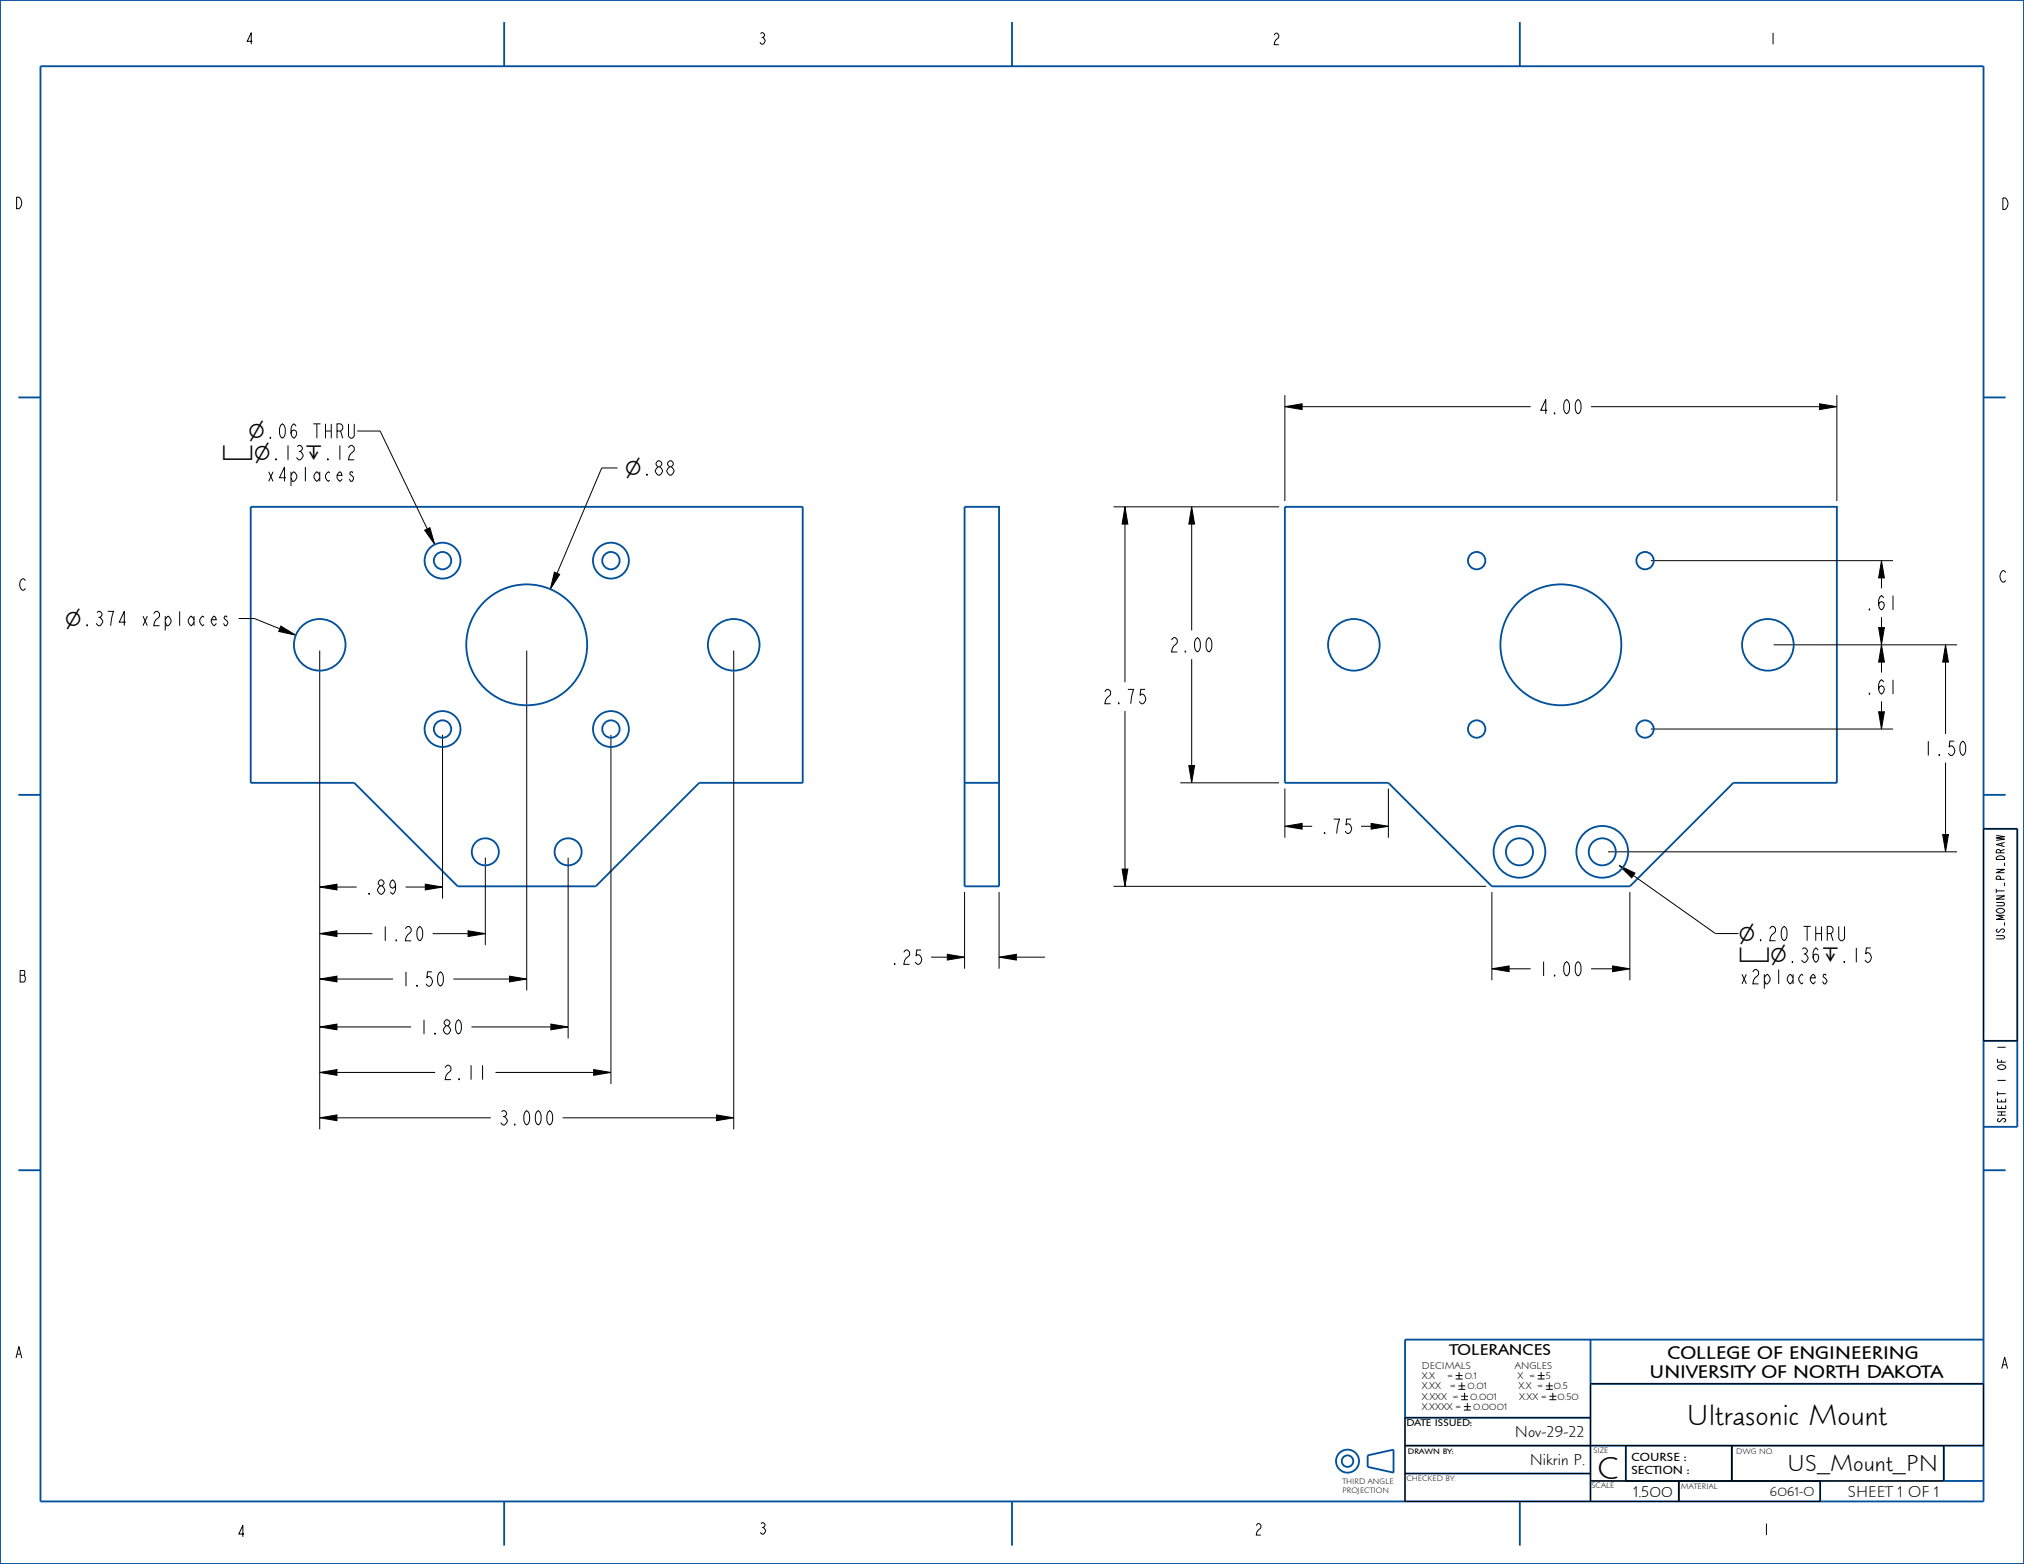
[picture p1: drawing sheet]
<svg xmlns="http://www.w3.org/2000/svg" width="559mm" height="432mm" viewBox="0 0 559 432" stroke-linecap="round" stroke-linejoin="round" font-family="sans-serif">
<g fill="none" stroke="#000" stroke-width=".28">
<path d="M98.6 119h6.3l13.1 27M354.7 112.3l4.8-.8v1.6zM354.7 109.1v29.2M359.5 112.3h63.1M439.3 112.3h63.1M502.4 111.5l4.7 .8-4.7 .8zM507.1 109.1v29.2M170.5 129.2h-4.4l-12.3 29.1M307.4 139.9h45.7M310.6 139.9l.8 4.8h-1.6zM329 139.9l.8 4.8h-1.6zM117.2 146.4l1.5-.7 1.3 4.6z"/>
<path d="M153.1 158l1.4 .6-2.6 4.1zM310.6 144.7v43.6M329 144.7v29.4M455.8 154.8h66.8M519.5 154.8l.7 4.7h-1.5zM519.5 159.5v2.9M65.9 170.8h4.3l7 2.8M77.5 172.9l4.2 2.5-4.8-1.1zM88.3 179.6v132.2M145.4 179.6v93.9M202.6 179.6v132.2M489.7 178h50.6"/>
<path d="M518.7 173.3h1.5l-.7 4.7zM519.5 178l.7 4.8h-1.5zM519.5 170.4v2.9M537.1 178l.8 4.8h-1.6zM310.6 196.3v43.6M329 182v29.4M518.7 196.5h1.5l-.7 4.8zM519.5 182.8v2.9M519.5 193.6v2.9M537.1 182.8v19.8M122.2 202.9v45.2M168.7 202.9v96.4"/>
<path d="M325.8 216.1h27.3M328.2 211.4h1.6l-.8 4.7zM354.7 217.7v13.6M383.3 217.7v13.6M455.8 201.3h66.8M537.1 210.6v19.8M134 236.8v24.1M156.9 236.8v49.9M309.8 239.9h1.6l-.8 4.8zM354.7 228.1l4.8-.8v1.6zM359.5 228.1h2.8M375.8 228.1h2.7"/>
<path d="M378.5 227.3l4.8 .8-4.8 .8zM444 235.2h96.3M447.1 239l4.3 2.1-.9 1.3zM536.3 230.4h1.6l-.8 4.8zM547.6 228.8h9.4v58.6h-9.4zM88.3 244.9l4.7-.8v1.6zM88.3 257.8l4.7-.8v1.6zM93 257.8h9.8M93 244.9h5.5M112 244.9h5.4M117.4 244.1l4.8 .8-4.8 .8zM119.5 257.8h9.7"/>
<path d="M129.2 257l4.8 .8-4.8 .8zM266.3 246.3v21.1M275.8 246.3v21.1M307.4 244.7h102.9M411.9 246.3v24.4M450 246.3v24.4M450.9 241.7l22.7 16h6.4M88.3 270.3l4.7-.8v1.6zM93 270.3h15.5M125.2 270.3h15.5M140.7 269.5l4.7 .8-4.7 .8zM257.1 264.3h4.4"/>
<path d="M261.5 263.5l4.8 .8-4.8 .8zM275.8 264.3l4.8-.8v1.6zM280.6 264.3h7.9M411.9 267.5l4.7-.8v1.6zM416.6 267.5h6M439.3 267.5h5.9M445.2 266.7l4.8 .8-4.8 .8zM88.3 296.1l4.7-.8v1.6zM88.3 283.5l4.7-.8v1.6zM93 296.1h27.1M93 283.5h20.5M130.2 283.5h21.9"/>
<path d="M136.8 296.1h27.1M152.1 282.7l4.8 .8-4.8 .8zM163.9 295.3l4.8 .8-4.8 .8zM88.3 308.6l4.7-.8v1.6zM93 308.6h42.5M155.3 308.6h42.5M197.8 307.8l4.8 .8-4.8 .8zM401.9 379.8h1.9M402.8 378.8v1.9M424.5 379.8h1.9M425.5 378.8v1.9M387.9 391.4h51.2v23.1h-51.2v-7.7h51.2h-51.2v-7.7h51.2h-51.2z"/>
<path d="M401.9 380.7h1.9M402.6 382.6h1.9M402.6 383.6h1.9M403.4 385.5h1.9M403.4 386.4h1.9M403.6 381.7v1.9M404.2 388.3h1.9M404.2 389.3h1.9M404.4 384.5v1.9M405.1 387.4v1.9M424.5 380.7h1.9M426.8 382.6h1.9"/>
<path d="M426.8 383.6h1.9M427.7 381.7v1.9M427.8 385.5h1.9M427.8 386.4h1.9M428.7 384.5v1.9M439.1 382h108.5v17.1h-108.5zM448.9 399.1h29.2v9.8h-29.2zM478.1 399.1h58.6v9.8h-58.6zM439.1 408.9h63.4v5.6h-39v-5.6v5.6h-24.4z"/>
</g>
<g fill="#000">
<path d="M354.7 112.3l4.8-.8v1.6zM502.4 111.5l4.7 .8-4.7 .8zM310.6 139.9l.8 4.8h-1.6zM329 139.9l.8 4.8h-1.6zM117.2 146.4l1.5-.7 1.3 4.6zM519.5 154.8l.7 4.7h-1.5zM77.5 172.9l4.2 2.5-4.8-1.1zM153.1 158l1.4 .6-2.6 4.1zM518.7 173.3h1.5l-.7 4.7zM519.5 178l.7 4.8h-1.5zM537.1 178l.8 4.8h-1.6zM328.2 211.4h1.6l-.8 4.7z"/>
<path d="M518.7 196.5h1.5l-.7 4.8zM354.7 228.1l4.8-.8v1.6zM378.5 227.3l4.8 .8-4.8 .8zM447.1 239l4.3 2.1-.9 1.3zM536.3 230.4h1.6l-.8 4.8zM88.3 244.9l4.7-.8v1.6zM88.3 257.8l4.7-.8v1.6zM117.4 244.1l4.8 .8-4.8 .8zM129.2 257l4.8 .8-4.8 .8zM309.8 239.9h1.6l-.8 4.8zM88.3 270.3l4.7-.8v1.6zM140.7 269.5l4.7 .8-4.7 .8z"/>
<path d="M261.5 263.5l4.8 .8-4.8 .8zM275.8 264.3l4.8-.8v1.6zM411.9 267.5l4.7-.8v1.6zM445.2 266.7l4.8 .8-4.8 .8zM88.3 296.1l4.7-.8v1.6zM88.3 283.5l4.7-.8v1.6zM152.1 282.7l4.8 .8-4.8 .8zM163.9 295.3l4.8 .8-4.8 .8zM88.3 308.6l4.7-.8v1.6zM197.8 307.8l4.8 .8-4.8 .8z"/>
</g>
<g fill="none" stroke="#00509b" stroke-width=".51">
<path d="M0 0h558.8v431.8h-558.8zM11.2 18.3h536.4v396.2h-536.4zM139.2 6.1v12.2M279.4 6.1v12.2M419.6 6.1v12.2M5.1 109.7h6.1M547.6 109.7h6.1M69.2 139.9h152.4v76.2h-28.6l-28.5 28.6h-38.1l-28.6-28.6h-28.6zM266.3 139.9h9.5v104.8h-9.5zM354.7 139.9h152.4v76.2h-28.5l-28.6 28.6h-38.1l-28.6-28.6h-28.6zM5.1 219.5h6.1M266.3 216.1h9.5"/>
<path d="M547.6 219.5h6.1M547.6 228.8h9.3v82.3h-9.3M547.6 287.4h9.4M5.1 323.1h6.1M547.6 323.1h6.1M439.1 369.9v44.6M547.6 369.9h-159.7v44.6M387.9 399.1h159.7M387.9 391.4h51.2M439.1 382h108.5M448.9 399.1v9.8M478.1 399.1v9.8"/>
<path d="M536.7 399.1v9.8M139.2 414.5v12.2M279.4 414.5v12.2M377.6 401.8l7.1-1.6v6.4l-7.1-1.6zM387.9 406.8h51.2M419.6 414.5v12.2M439.1 408.9h108.5M463.5 408.9v5.6M502.5 408.9v5.6"/>
<circle cx="372" cy="403.4" r="3.2"/>
<circle cx="372" cy="403.4" r="1.59"/>
</g>
<!-- layer: 02___PRT_ALL_AXES -->
<g fill="none" stroke="#00509b" stroke-width=".51">
<circle cx="122.2" cy="154.8" r="5"/>
<circle cx="122.2" cy="154.8" r="2.4"/>
<circle cx="168.7" cy="154.8" r="5"/>
<circle cx="168.7" cy="154.8" r="2.4"/>
<circle cx="407.7" cy="154.8" r="2.4"/>
<circle cx="454.2" cy="154.8" r="2.4"/>
<circle cx="88.3" cy="178" r="7.1"/>
<circle cx="145.4" cy="178" r="16.7"/>
<circle cx="202.6" cy="178" r="7.1"/>
<circle cx="373.8" cy="178" r="7.1"/>
<circle cx="430.9" cy="178" r="16.7"/>
<circle cx="488.1" cy="178" r="7.1"/>
<circle cx="122.2" cy="201.3" r="5"/>
<circle cx="122.2" cy="201.3" r="2.4"/>
<circle cx="168.7" cy="201.3" r="5"/>
<circle cx="168.7" cy="201.3" r="2.4"/>
<circle cx="407.7" cy="201.3" r="2.4"/>
<circle cx="454.2" cy="201.3" r="2.4"/>
<circle cx="134" cy="235.2" r="3.7"/>
<circle cx="156.9" cy="235.2" r="3.7"/>
<circle cx="419.5" cy="235.2" r="7.1"/>
<circle cx="419.5" cy="235.2" r="3.7"/>
<circle cx="442.4" cy="235.2" r="7.1"/>
<circle cx="442.4" cy="235.2" r="3.7"/>
</g>
<text font-size="8.8" x="441" y="408.2">C</text>
<text font-size="8.1" x="465.7" y="393.4">Ultrasonic Mount</text>
<text font-size="6.4" x="493.4" y="406.2">US_Mount_PN</text>
<g font-size="5.5">
<text x="68.5" y="121">⌀.06 THRU</text>
<text x="68.5" y="121">⌀</text>
<text x="61.3" y="126.9">⌴⌀.13↧.12</text>
<text x="61.3" y="126.9">⌴⌀</text>
<text x="84.3" y="126.9">↧</text>
<text x="172.5" y="131.2">⌀.88</text>
<text x="172.5" y="131.2">⌀</text>
<text x="17.9" y="172.8">⌀.374 x2places</text>
<text x="17.9" y="172.8">⌀</text>
<text x="480" y="259.7">⌀.20 THRU</text>
<text x="480" y="259.7">⌀</text>
<text x="480" y="265.7">⌴⌀.36↧.15</text>
<text x="480" y="265.7">⌴⌀</text>
<text x="502.9" y="265.7">↧</text>
</g>
<g font-size="5.2">
<text x="424.6" y="114.3">4.00</text>
<text x="73.2" y="132.9">x4places</text>
<text x="514.7" y="168.4">.61</text>
<text x="322.7" y="180">2.00</text>
<text x="514.7" y="191.6">.61</text>
<text x="304.2" y="194.3">2.75</text>
<text x="530.8" y="208.6">1.50</text>
<text x="364.3" y="230.1">.75</text>
<text x="100.5" y="246.9">.89</text>
<text x="104.8" y="259.8">1.20</text>
<text x="245.6" y="266.2">.25</text>
<text x="424.6" y="269.5">1.00</text>
<text x="110.5" y="272.3">1.50</text>
<text x="480" y="271.6">x2places</text>
<text x="115.5" y="285.5">1.80</text>
<text x="122.1" y="298.1">2.11</text>
<text x="137.5" y="310.6">3.000</text>
<text x="460.3" y="375.2">COLLEGE OF ENGINEERING</text>
<text x="455.4" y="380.6">UNIVERSITY OF NORTH DAKOTA</text>
</g>
<g font-size="4.4">
<text x="400.2" y="374.2">TOLERANCES</text>
<text x="418.2" y="396.8">Nov-29-22</text>
<text x="422.3" y="404.5">Nikrin P.</text>
<text x="451" y="413.2">1.500</text>
<text x="510.2" y="413.2">SHEET 1 OF 1</text>
</g>
<g font-size="4.1">
<text x="67.6" y="12.2">4</text>
<text x="209.2" y="12.2">3</text>
<text x="351.2" y="12.3">2</text>
<text x="488.3" y="12.2">1</text>
<text x="4" y="57.6">D</text>
<text x="552.3" y="57.8">D</text>
<text x="551.8" y="160.7">C</text>
<text x="5.1" y="163">C</text>
<text x="5.1" y="271.1">B</text>
<text x="4" y="374.9">A</text>
<text x="552.2" y="377.8">A</text>
<text x="65.3" y="424.3">4</text>
<text x="209.3" y="423.6">3</text>
<text x="346.2" y="423.8">2</text>
<text x="486.4" y="423.8">1</text>
</g>
<text font-size="3.7" x="488.7" y="413">6061-O</text>
<g font-size="3.3">
<text x="450.4" y="403.4">COURSE :</text>
<text x="450.4" y="406.9">SECTION :</text>
</g>
<g font-size="3">
<text x="553.4" y="259" transform="rotate(-90 553.4 259)">US_MOUNT_PN_DRAW</text>
<text x="553.8" y="310.2" transform="rotate(-90 553.8 310.2)">SHEET 1 OF 1</text>
</g>
<g font-size="2.8">
<text x="392.6" y="377.9">DECIMALS</text>
<text x="418.2" y="377.9">ANGLES</text>
<text x="392.6" y="380.7">X.X</text>
<text x="392.6" y="383.6">X.XX</text>
<text x="399.7" y="380.7">=</text>
<text x="400.5" y="383.6">=</text>
<text x="404.4" y="380.7">0.1</text>
<text x="405.2" y="383.6">0.01</text>
<text x="419" y="380.7">X =</text>
<text x="419.2" y="383.6">X.X =</text>
<text x="426.8" y="380.7">5</text>
<text x="429" y="383.6">0.5</text>
<text x="392.6" y="389.3">X.XXXX =</text>
<text x="392.6" y="386.4">X.XXX =</text>
<text x="405.9" y="386.4">0.001</text>
<text x="406.7" y="389.3">0.0001</text>
<text x="419.4" y="386.4">X.XX =</text>
<text x="430" y="386.4">0.50</text>
<text x="388.3" y="393.7">DATE ISSUED:</text>
</g>
<g font-size="2.2">
<text x="388.7" y="401.3">DRAWN BY:</text>
<text x="439.9" y="401.3">SIZE</text>
<text x="479.3" y="401.5">DWG NO.</text>
<text x="370.6" y="409.8">THIRD ANGLE</text>
<text x="370.6" y="412.1">PROJECTION</text>
<text x="388.3" y="408.9">CHECKED BY:</text>
<text x="439.4" y="410.9">SCALE</text>
<text x="464.1" y="411.1">MATERIAL</text>
</g>
</svg>
